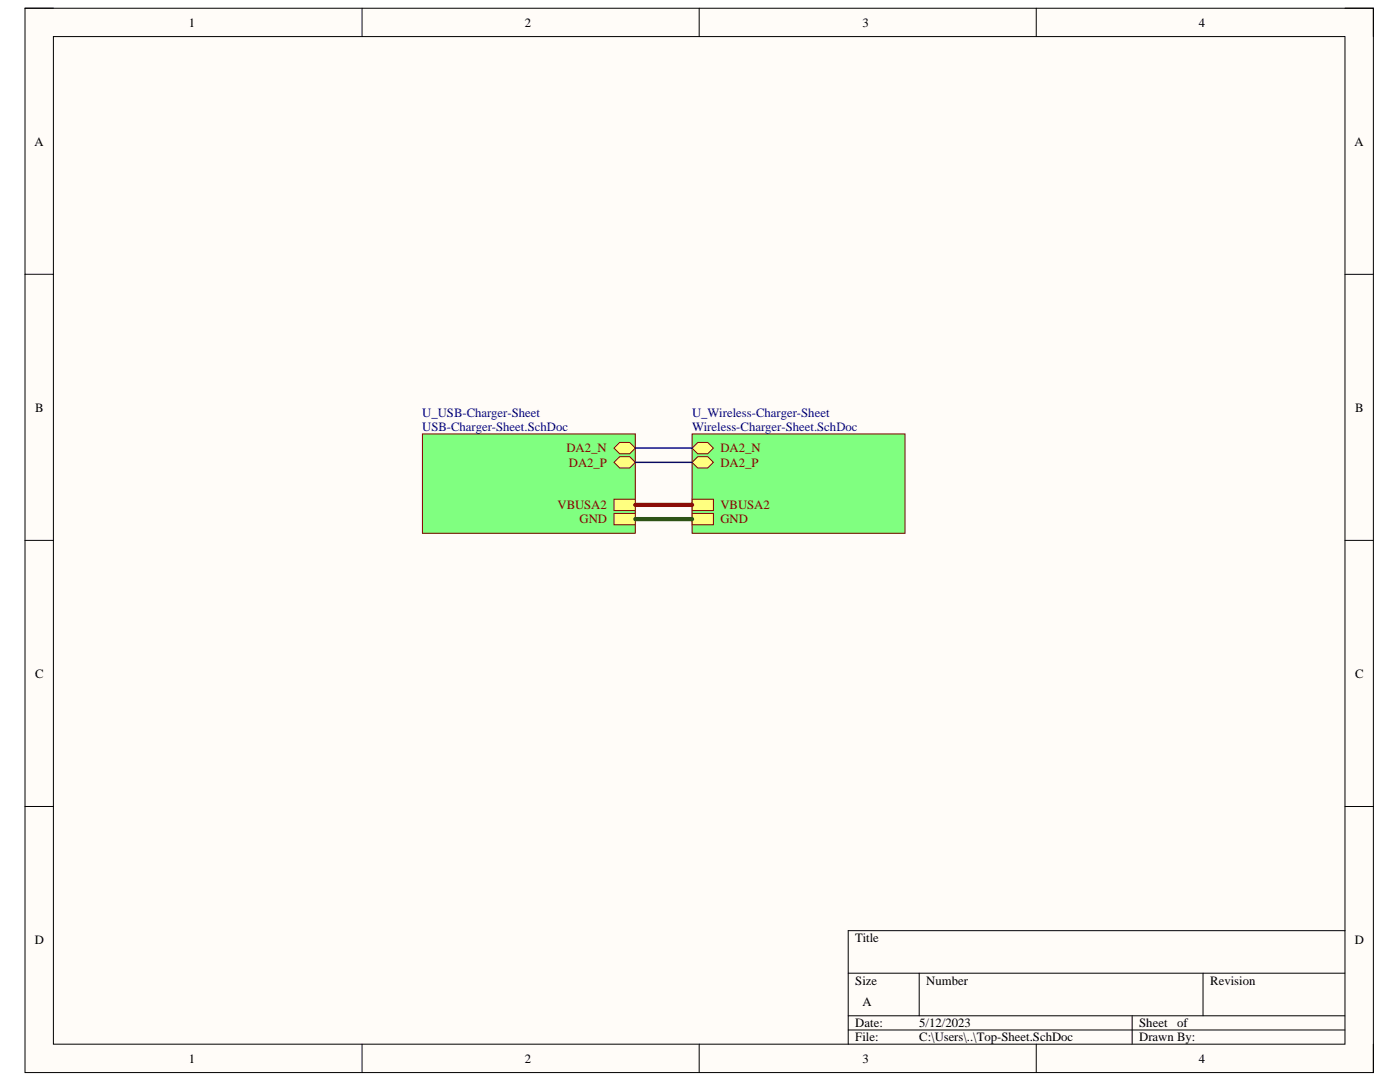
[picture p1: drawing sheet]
<svg xmlns="http://www.w3.org/2000/svg" width="279mm" height="216mm" viewBox="0 0 279 216" stroke-linecap="round" stroke-linejoin="round" font-family="sans-serif">
<path d="M5 1.6h269.1v212.4h-269.1z" fill-rule="evenodd" fill="#fffcf8"/>
<path d="M5 1.6h269.1v212.4h-269.1z" fill="none" stroke="#000" stroke-width=".2"/>
<path d="M10.7 7.3h257.7v201.1h-257.7z" fill-rule="evenodd" fill="#fffcf8"/>
<g fill="none" stroke="#000" stroke-width=".2">
<path d="M5 1.6h5.7M10.7 7.3h257.7v201.1h-257.7zM72.3 1.6v5.7M139.5 1.6v5.7M206.8 1.6v5.7M268.4 1.6h5.7v5.7M5 54.7h5.7M268.4 54.7h5.7M5 107.8h5.7M268.4 107.8h5.7M5 160.9h5.7M268.4 160.9h5.7"/>
<path d="M169.3 194.2h99.1M183.4 194.2v8.5M240.1 194.2v8.5M268.4 185.7h-99.1v22.7M72.3 208.4v5.6M139.5 208.4v5.6M169.3 202.7h99.1M169.3 205.5h99.1M206.8 208.4v5.6M225.9 202.7v5.7M274.1 208.4v5.6"/>
</g>
<path d="M138.1 86.6h42.5v19.8h-42.5z" fill-rule="evenodd" fill="#80ff80"/>
<path d="M138.1 86.6h42.5v19.8h-42.5z" fill="none" stroke="#800000" stroke-width=".2"/>
<path d="M138.1 99.6h4.3v2.3h-4.3z" fill-rule="evenodd" fill="#ffff80"/>
<path d="M138.1 99.6h4.3v2.3h-4.3z" fill="none" stroke="#800000" stroke-width=".2"/>
<path d="M138.1 102.4h4.3v2.3h-4.3z" fill-rule="evenodd" fill="#ffff80"/>
<path d="M138.1 102.4h4.3v2.3h-4.3z" fill="none" stroke="#800000" stroke-width=".2"/>
<path d="M138.1 89.4l1.2-1.1h1.9l1.2 1.1-1.2 1.2h-1.9z" fill-rule="evenodd" fill="#ffff80"/>
<path d="M138.1 89.4l1.2-1.1h1.9l1.2 1.1-1.2 1.2h-1.9z" fill="none" stroke="#800000" stroke-width=".2"/>
<path d="M138.1 92.3l1.2-1.2h1.9l1.2 1.2-1.2 1.1h-1.9z" fill-rule="evenodd" fill="#ffff80"/>
<path d="M138.1 92.3l1.2-1.2h1.9l1.2 1.2-1.2 1.1h-1.9z" fill="none" stroke="#800000" stroke-width=".2"/>
<path d="M84.3 86.6h42.5v19.8h-42.5z" fill-rule="evenodd" fill="#80ff80"/>
<path d="M84.3 86.6h42.5v19.8h-42.5z" fill="none" stroke="#800000" stroke-width=".2"/>
<path d="M122.5 89.4l1.2-1.1h2l1.1 1.1-1.1 1.2h-2z" fill-rule="evenodd" fill="#ffff80"/>
<path d="M122.5 89.4l1.2-1.1h2l1.1 1.1-1.1 1.2h-2z" fill="none" stroke="#800000" stroke-width=".2"/>
<path d="M122.5 92.3l1.2-1.2h2l1.1 1.2-1.1 1.1h-2z" fill-rule="evenodd" fill="#ffff80"/>
<path d="M122.5 92.3l1.2-1.2h2l1.1 1.2-1.1 1.1h-2z" fill="none" stroke="#800000" stroke-width=".2"/>
<path d="M122.5 99.6h4.3v2.3h-4.3z" fill-rule="evenodd" fill="#ffff80"/>
<path d="M122.5 99.6h4.3v2.3h-4.3z" fill="none" stroke="#800000" stroke-width=".2"/>
<path d="M122.5 102.4h4.3v2.3h-4.3z" fill-rule="evenodd" fill="#ffff80"/>
<path d="M122.5 102.4h4.3v2.3h-4.3z" fill="none" stroke="#800000" stroke-width=".2"/>
<path d="M126.8 89.4h11.3M126.8 92.3h11.3" fill="none" stroke="#000080" stroke-width=".3"/>
<path d="M126.8 100.7h11.3" fill="none" stroke="#980000" stroke-width=".85"/>
<path d="M126.8 103.6h11.3" fill="none" stroke="#274e13" stroke-width=".85"/>
<g font-size="2.5">
<text x="37.7" y="5.3">1</text>
<text x="104.7" y="5.3">2</text>
<text x="172.1" y="5.3">3</text>
<text x="239.2" y="5.3">4</text>
<text x="6.9" y="29.1">A</text>
<text x="270.3" y="29.1">A</text>
<text x="7" y="82.2">B</text>
<text x="270.4" y="82.2">B</text>
<text x="7" y="135.2">C</text>
<text x="270.4" y="135.2">C</text>
<text x="6.9" y="188.3">D</text>
<text x="170.7" y="188">Title</text>
<text x="270.4" y="188.3">D</text>
<text x="170.7" y="196.5">Size</text>
<text x="184.9" y="196.5">Number</text>
<text x="241.5" y="196.5">Revision</text>
<text x="172.1" y="200.7">A</text>
<text x="170.7" y="205">Date:</text>
<text x="170.7" y="207.8">File:</text>
<text x="183.5" y="205">5/12/2023</text>
<text x="183.5" y="207.8">C:\Users\..\Top-Sheet.SchDoc</text>
<text x="227.4" y="205">Sheet</text>
<text x="227.4" y="207.8">Drawn By:</text>
<text x="234.9" y="205">of</text>
<text x="37.7" y="212">1</text>
<text x="104.7" y="212">2</text>
<text x="172.1" y="212">3</text>
<text x="239.2" y="212">4</text>
</g>
<g font-size="2.5" fill="#000080">
<text x="84.3" y="83.2">U_USB-Charger-Sheet</text>
<text x="138.1" y="83.2">U_Wireless-Charger-Sheet</text>
<text x="84.3" y="86">USB-Charger-Sheet.SchDoc</text>
<text x="138.1" y="86">Wireless-Charger-Sheet.SchDoc</text>
</g>
<g font-size="2.5" fill="#800000">
<text x="113" y="90.3">DA2_N</text>
<text x="113.6" y="93.1">DA2_P</text>
<text x="143.8" y="90.3">DA2_N</text>
<text x="143.8" y="93.1">DA2_P</text>
<text x="111.3" y="101.6">VBUSA2</text>
<text x="143.8" y="101.6">VBUSA2</text>
<text x="115.7" y="104.4">GND</text>
<text x="143.8" y="104.4">GND</text>
</g>
</svg>
